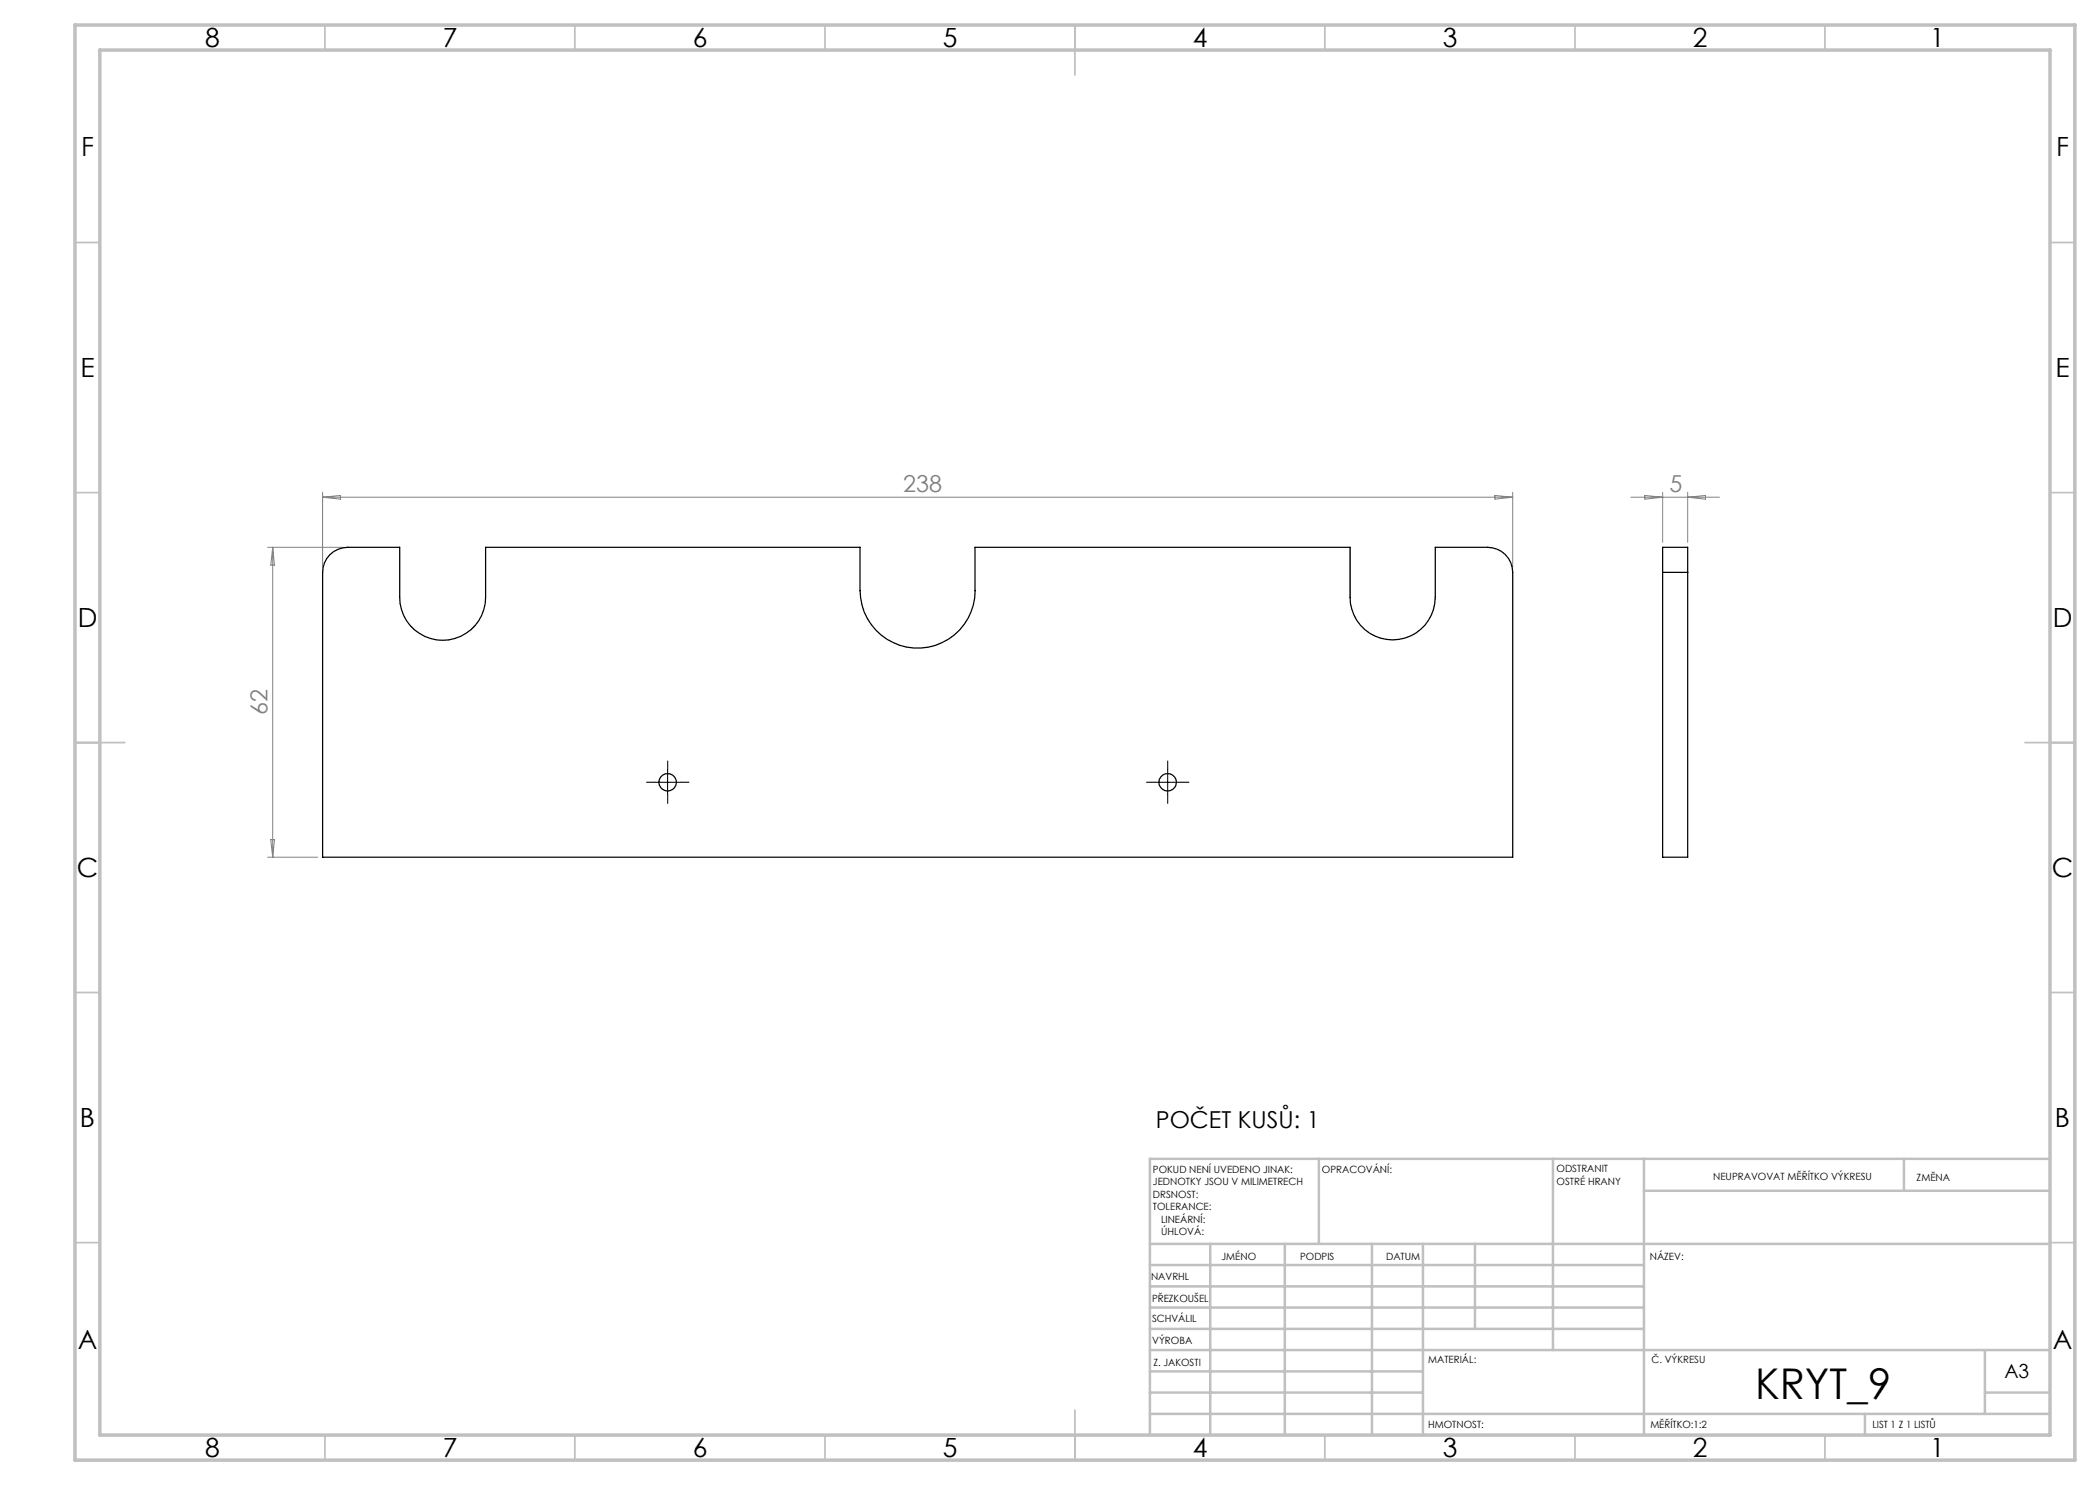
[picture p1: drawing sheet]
<svg xmlns="http://www.w3.org/2000/svg" width="420mm" height="297mm" viewBox="0 0 420 297" stroke-linecap="round" stroke-linejoin="round" font-family="sans-serif">
<path d="M131 156.4h-1.7M133.5 153.9v-1.7M133.5 158.9v1.8M136 156.4h1.8M231 156.4h-1.7M233.5 153.9v-1.7M233.5 158.9v1.8M236 156.4h1.8" fill="none" stroke="#000" stroke-width=".2" stroke-dasharray="15.2 1.3 1.3 1.3"/>
<path d="M131 156.5h5M133.5 153.9v5.1M231 156.5h5M233.5 153.9v5.1" fill="none" stroke="#000" stroke-width=".2"/>
<g fill="none" stroke="#c0c0c0" stroke-width=".35">
<path d="M65 5v5M115 5v5M165 5v5M215 5v10M265 5v5M315 5v5M365 5v5M15 48.5h5M410 48.5h5M15 98.5h5M410 98.5h5M15 148.5h10"/>
<path d="M405 148.5h10M15 198.5h5M410 198.5h5M15 248.5h5M410 248.5h5M65 287v5M115 287v5M165 287v5M215 282v10M265 287v5M315 287v5M365 287v5"/>
</g>
<g fill="none" stroke="#c0c0c0" stroke-width=".5">
<path d="M263.8 231.8v17M310.6 231.8v38.2M328.8 231.8v55.2M328.8 238.2h81.2M380.8 231.8v6.4M410 231.8h-180v55.2M230 248.8h180M230 257.3h98.8M230 253h98.8M242 248.8v38.2M257 248.8v38.2M274.4 248.8v38.2"/>
<path d="M284.6 248.8v38.2M295 248.8v17M230 265.8h98.8M230 261.5h98.8M230 278.5h54.6M230 274.3h54.6M230 270h180M397 278.5h13M397 270v12.8M230 282.8h180M373 282.8v4.2"/>
</g>
<path d="M15 5h400v287h-400zM20 10h390v277h-390z" fill="none" stroke="#c0c0c0" stroke-width=".7"/>
<g fill="none" stroke="#808080" stroke-width=".2">
<path d="M64.5 98.5v14.9M64.5 99.4h238M64.5 99.4l3.6-.3v.7zM299 99.1l3.5 .3-3.5 .4zM302.5 98.5v14.9M326.2 99.4h17.7M329 99.1l3.5 .3-3.5 .4zM332.5 98.5v10M337.5 98.5v10M337.5 99.4l3.6-.3v.7zM53.5 109.5h15M54.5 109.5v61.9"/>
<path d="M54.5 109.5l.4 3.5h-.7zM53.5 171.4h10M54.2 167.9h.7l-.4 3.5z"/>
</g>
<g fill="none" stroke="#000" stroke-width=".25">
<path d="M66 110.9a5.2 5.2 0 0 1 3.5-1.4h10.4v9.9a8.6 8.6 0 0 0 8.6 8.7 8.6 8.6 0 0 0 8.6-8.7v-9.9h74.9v8.6a11.5 11.5 0 0 0 11.5 11.5 11.5 11.5 0 0 0 11.5-11.5v-8.6h75v9.9a8.5 8.5 0 0 0 8.5 8.6 8.5 8.5 0 0 0 8.6-8.6v-9.9h10.4a5 5 0 0 1 5 5v56.9h-238v-56.9a5 5 0 0 1 1.5-3.6zM332.5 114.5v-5h5v5M332.5 114.5v56.9h5v-56.9M332.5 114.5h5"/>
<circle cx="133.5" cy="156.5" r="1.75"/>
<circle cx="233.5" cy="156.5" r="1.75"/>
</g>
<text font-size="8.5" x="351" y="279.7">KRYT_9</text>
<g font-size="5.3">
<text x="41" y="9.5">8</text>
<text x="88.5" y="9.5">7</text>
<text x="138.5" y="9.5">6</text>
<text x="188.5" y="9.5">5</text>
<text x="238.5" y="9.5">4</text>
<text x="288.5" y="9.5">3</text>
<text x="338.5" y="9.5">2</text>
<text x="386" y="9.5">1</text>
<text x="16.2" y="31.2">F</text>
<text x="411.2" y="31.2">F</text>
<text x="16.1" y="75.5">E</text>
<text x="411.1" y="75.5">E</text>
<text x="15.5" y="125.5">D</text>
<text x="410.5" y="125.5">D</text>
<text x="15.4" y="175.5">C</text>
<text x="410.4" y="175.5">C</text>
<text x="16" y="225.5">B</text>
<text x="411" y="225.5">B</text>
<text x="15.5" y="269.7">A</text>
<text x="410.5" y="269.7">A</text>
<text x="41" y="291.5">8</text>
<text x="88.5" y="291.5">7</text>
<text x="138.5" y="291.5">6</text>
<text x="188.5" y="291.5">5</text>
<text x="238.5" y="291.5">4</text>
<text x="288.5" y="291.5">3</text>
<text x="338.5" y="291.5">2</text>
<text x="386" y="291.5">1</text>
</g>
<g font-size="4.7" fill="#808080">
<text x="180.7" y="98.4">238</text>
<text x="333.9" y="98.4">5</text>
<text x="53.5" y="143" transform="rotate(-90 53.5 143)">62</text>
</g>
<text font-size="4.7" x="231.2" y="225.7">POČET KUSŮ: 1</text>
<text font-size="3.9" x="400.9" y="275.5">A3</text>
<g font-size="2">
<text x="230.6" y="234.6">POKUD NENÍ UVEDENO JINAK:</text>
<text x="230.6" y="237.1">JEDNOTKY JSOU V MILIMETRECH</text>
<text x="230.6" y="239.6">DRSNOST:</text>
<text x="264.4" y="234.6">OPRACOVÁNÍ:</text>
<text x="311.3" y="234.5">ODSTRANIT</text>
<text x="311.3" y="237">OSTRÉ HRANY</text>
<text x="342.6" y="236">NEUPRAVOVAT MĚŘÍTKO VÝKRESU</text>
<text x="383.3" y="236.2">ZMĚNA</text>
<text x="230.6" y="242.1">TOLERANCE:</text>
<text x="232.2" y="244.6">LINEÁRNÍ:</text>
<text x="232.2" y="247.1">ÚHLOVÁ:</text>
<text x="244.3" y="252">JMÉNO</text>
<text x="260" y="251.9">PODPIS</text>
<text x="277.2" y="251.9">DATUM</text>
<text x="330" y="251.9">NÁZEV:</text>
<text x="230.2" y="256.1">NAVRHL</text>
<text x="230.4" y="260.3">PŘEZKOUŠEL</text>
<text x="230.4" y="264.4">SCHVÁLIL</text>
<text x="230.5" y="268.8">VÝROBA</text>
<text x="230.7" y="273.1">Z. JAKOSTI</text>
<text x="285.6" y="272.5">MATERIÁL:</text>
<text x="330.3" y="272.5">Č. VÝKRESU</text>
<text x="285.6" y="285.5">HMOTNOST:</text>
<text x="330.1" y="285.6">MĚŘÍTKO:1:2</text>
<text x="374.5" y="285.6">LIST 1 Z 1 LISTŮ</text>
</g>
</svg>
